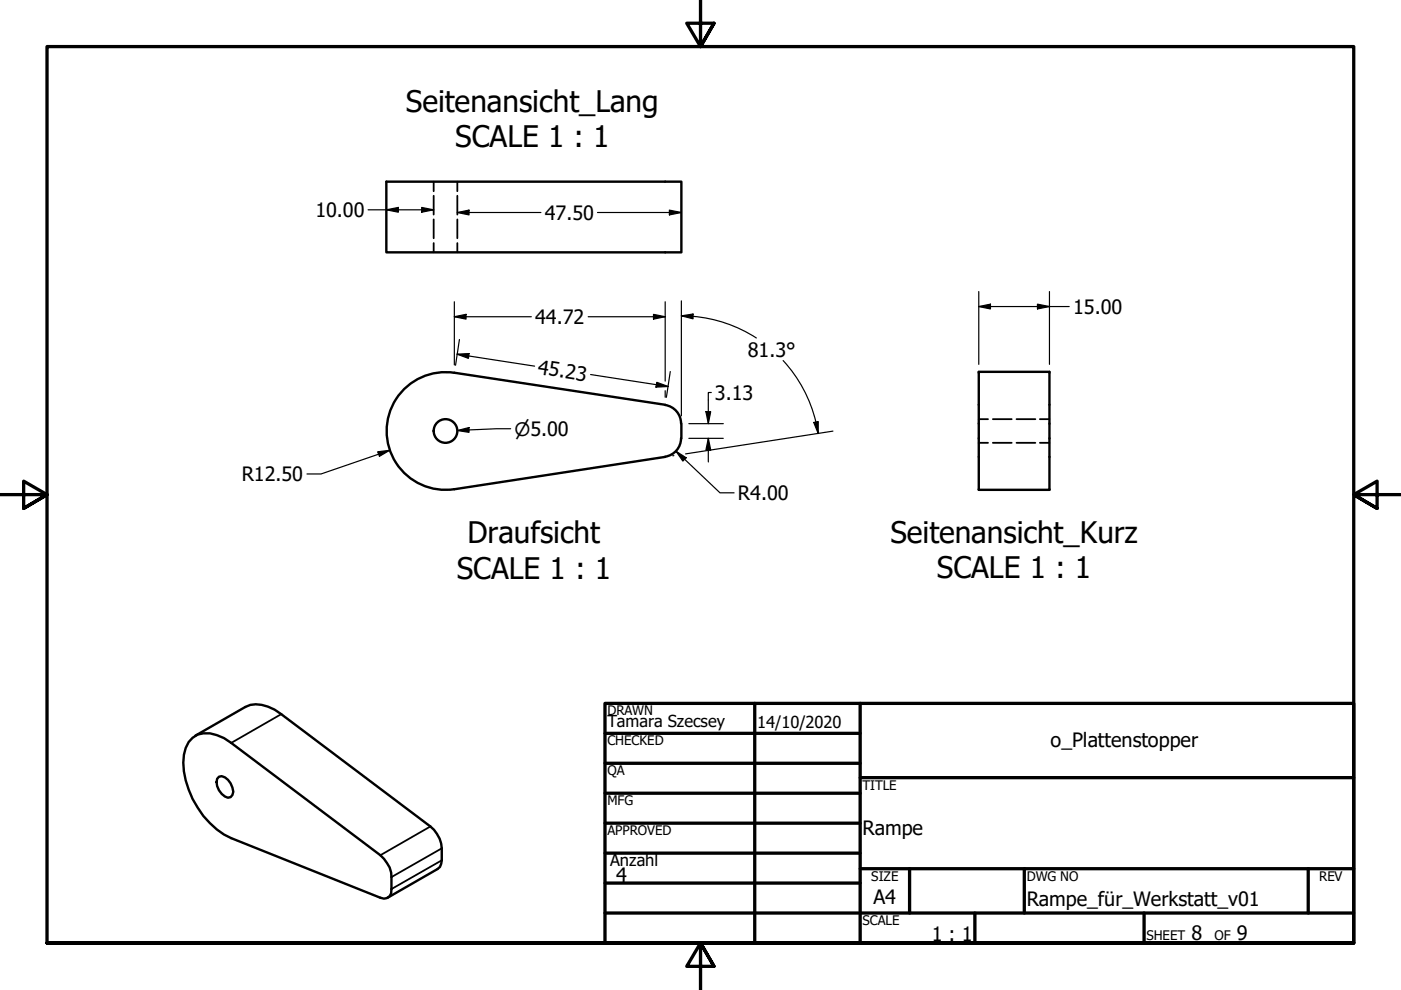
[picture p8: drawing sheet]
<svg xmlns="http://www.w3.org/2000/svg" width="297mm" height="210mm" viewBox="0 0 297 210" stroke-linecap="round" stroke-linejoin="round" font-family="sans-serif">
<!-- layer: Visible (ANSI) -->
<g fill="none" stroke="#000" stroke-width=".51">
<path d="M81.9 38.5h62.6v15h-62.6zM96.3 79l44.7 6.8M96.3 79a12.5 12.5 0 0 0-14.3 12.4 12.5 12.5 0 0 0 14.3 12.3M207.5 78.8h15v25.1h-15zM141 85.9a4 4 0 0 1 3.4 3.9M141 96.9l-44.7 6.8M144.4 92.9a4 4 0 0 1-3.4 3.9M144.5 89.8v3.1M40.8 156.4a5.1 5.1 0 0 1 5.2-.5l1.5 .6 1.5 1 31.6 23.8a6.8 6.8 0 0 1 2.4 4.7v2.5a1.62 1.62 0 0 1-.6 1.7 1.62 1.62 0 0 1-1.8 .1l-31.6-12.6a18.5 18.5 0 0 1-10-14.2 9 9 0 0 1 1-6.2zM41.4 156l10.6-6.1a5.6 5.6 0 0 1 4.8-.1l1.4 .7 1.4 .9 31.6 23.8a6.7 6.7 0 0 1 2.5 4.7v2.5l-.4 1.4-.5 .4-10.6 6.1M46.4 164.7a2.18 2.18 0 0 1 2.5 1.4l.6 1.8-.2 .7-.4 .4a2.22 2.22 0 0 1-2.5-1.5 2.2 2.2 0 0 1 0-2.8z"/>
<circle cx="94.5" cy="91.4" r="2.51"/>
</g>
<!-- layer: Hidden (ANSI) -->
<g fill="none" stroke="#000" stroke-width=".38">
<path d="M91.9 38.5v2M97 38.5v2M91.9 41.5v4M91.9 46.5v4M91.9 51.5v2M97 41.5v4M97 46.5v4M97 51.5v2M207.5 88.9h2M207.5 93.9h2M210.5 88.9h4M210.5 93.9h4"/>
<path d="M215.5 88.9h4M215.5 93.9h4M220.5 88.9h2M220.5 93.9h2"/>
</g>
<!-- layer: Visible Narrow (ANSI) -->
<path d="M59.6 151.4l-10.6 6.1M91.2 175.2l-10.6 6.1M93.7 179.9l-10.7 6.1M93.7 182.4l-10.7 6.1" fill="none" stroke="#000" stroke-width=".38"/>
<!-- layer: Border (ANSI) -->
<g fill="none" stroke="#000" stroke-width=".7">
<path d="M148.5 -.1v10l-2.9-5h5.8l-2.9 5 2.9-5M0 104.9h10l-5-2.9v5.8l5-2.9-5 2.9M297 104.9h-10l5-2.9v5.8l-5-2.9 5 2.9M128.3 149.1h158.7v50.8h-158.7zM128.3 155.5h54.1M160 149.1v50.8M182.4 149.1v50.8M128.3 161.8h54.1M128.3 168.2h54.1M128.3 174.5h54.1M182.4 164.9h104.6M10 199.9v-190h277v190h-277h277"/>
<path d="M128.3 180.9h54.1M128.3 187.2h54.1M128.3 193.6h158.7M182.4 184.2h104.6M192.8 184.2v9.4M206.7 193.6v6.3M217.2 184.2v9.4M242.6 193.6v6.3M277.4 184.2v9.4M151.4 204.9l-2.9-5 2.9 5h-5.8l2.9-5v10"/>
</g>
<!-- layer: Dimension (ANSI) -->
<g fill="none" stroke="#000" stroke-width=".25">
<path d="M78 44.5h13.9M81.9 44.5l2.6-.5v1zM89.4 44l2.5 .5-2.5 .5zM97 45.1l2.4-.6v1.1zM97 45.1h17.7M126.7 45.1h17.8M141.9 44.5l2.6 .6-2.6 .5zM96.3 67.2l2.5-.6v1.1zM96.3 67.2h16.3M96.3 64v13.4M96.9 75.1l2.5-.1-.1 1zM96.9 75.1l16.4 2.5"/>
<path d="M97.4 72l-.8 5.4M124.7 67.2h16.3M125.2 79.4l16.5 2.6M138.6 66.6l2.4 .6-2.4 .5zM141 64v16.8M142.1 78.8l-.8 5.4M144.5 67l2.4-.4v1zM144.5 67l2.4 .1M144.5 63.8v24.4M146.9 67.1a29.4 29.4 0 0 1 13.5 4.6M166 76.4a29.5 29.5 0 0 1 7.5 15.5M207.5 65l2.5-.5v1z"/>
<path d="M207.5 65h19.2M207.5 61.8v15.5M220 64.5l2.5 .5-2.5 .5zM222.5 61.8v15.5M80.1 95.8l2.5-.3-2.1 1.2zM82.6 95.5l-14.5 5h-3M97 91.3l2.4-.7v1.1zM108.3 90.9l-11.3 .4M139.3 81.1l2.4 .9-2.6 .1zM141 82.8v1.4M142.6 96.6h.3M143.3 95.7l2.2 1.4-.7 .7z"/>
<path d="M143.3 95.7l9.4 8.8h2.9M146 89.8h7.4M146 92.9h7.4M149.7 87.3h1l-.5 2.5zM150.2 92.9l.5 2.5h-1zM150.2 92.9v5.1M150.8 83.2h-.6v6.6M172.5 89.6l1-.2v2.5zM176.6 91.4l-31.2 4.8"/>
</g>
<g fill="#000">
<path d="M81.9 44.5l2.6-.5v1z" fill-rule="evenodd"/>
<path d="M89.4 44l2.5 .5-2.5 .5z" fill-rule="evenodd"/>
<path d="M97 45.1l2.4-.6v1.1z" fill-rule="evenodd"/>
<path d="M141.9 44.5l2.6 .6-2.6 .5z" fill-rule="evenodd"/>
<path d="M96.3 67.2l2.5-.6v1.1z" fill-rule="evenodd"/>
<path d="M96.9 75.1l2.5-.1-.1 1z" fill-rule="evenodd"/>
<path d="M138.6 66.6l2.4 .6-2.4 .5z" fill-rule="evenodd"/>
<path d="M144.5 67l2.4-.4v1z" fill-rule="evenodd"/>
<path d="M207.5 65l2.5-.5v1z" fill-rule="evenodd"/>
<path d="M220 64.5l2.5 .5-2.5 .5z" fill-rule="evenodd"/>
<path d="M80.1 95.8l2.5-.3-2.1 1.2z" fill-rule="evenodd"/>
<path d="M97 91.3l2.4-.7v1.1z" fill-rule="evenodd"/>
<path d="M139.3 81.1l2.4 .9-2.6 .1z" fill-rule="evenodd"/>
<path d="M143.3 95.7l2.2 1.4-.7 .7z" fill-rule="evenodd"/>
<path d="M149.7 87.3h1l-.5 2.5z" fill-rule="evenodd"/>
<path d="M150.2 92.9l.5 2.5h-1z" fill-rule="evenodd"/>
<path d="M172.5 89.6l1-.2v2.5z" fill-rule="evenodd"/>
</g>
<g font-size="6.3">
<text x="86" y="23.7">Seitenansicht_Lang</text>
<text x="96.5" y="31.2">SCALE 1 : 1</text>
<text x="99.1" y="115.2">Draufsicht</text>
<text x="188.8" y="115.2">Seitenansicht_Kurz</text>
<text x="96.8" y="122.7">SCALE 1 : 1</text>
<text x="198.6" y="122.7">SCALE 1 : 1</text>
</g>
<g font-size="4.2">
<text x="66.9" y="46">10.00</text>
<text x="115.5" y="46.6">47.50</text>
<text x="113.5" y="68.7">44.72</text>
<text x="227.5" y="66.5">15.00</text>
<text x="158.6" y="75.6">81.3°</text>
<text x="113.9" y="79.2" transform="rotate(9 113.9 79.2)">45.23</text>
<text x="151.6" y="84.7">3.13</text>
<text x="51.2" y="102">R12.50</text>
<text x="156.5" y="106">R4.00</text>
<text x="222.8" y="158.3">o_Plattenstopper</text>
<text x="182.9" y="177.1">Rampe</text>
<text x="130.6" y="187">4</text>
<text x="185.2" y="191.7">A4</text>
<text x="217.7" y="192.2">Rampe_für_Werkstatt_v01</text>
<text x="197.5" y="199.4">1 : 1</text>
<text x="252.6" y="199.3">8</text>
<text x="262.3" y="199.3">9</text>
</g>
<text font-size="3.9" x="109.1" y="92.4">⌀5.00</text>
<g font-size="3.5">
<text x="128.8" y="154.2">Tamara Szecsey</text>
<text x="160.5" y="154.4">14/10/2020</text>
<text x="129.3" y="183.7">Anzahl</text>
</g>
<g font-size="2.8">
<text x="128.8" y="151.7">DRAWN</text>
<text x="128.8" y="158">CHECKED</text>
<text x="128.8" y="164.4">QA</text>
<text x="182.9" y="167.4">TITLE</text>
<text x="128.8" y="170.7">MFG</text>
<text x="128.8" y="177.1">APPROVED</text>
<text x="184.7" y="186.7">SIZE</text>
<text x="217.7" y="186.7">DWG NO</text>
<text x="279.7" y="186.7">REV</text>
<text x="182.9" y="196.1">SCALE</text>
<text x="243.1" y="199.3">SHEET</text>
<text x="257.5" y="199.3">OF</text>
</g>
</svg>
